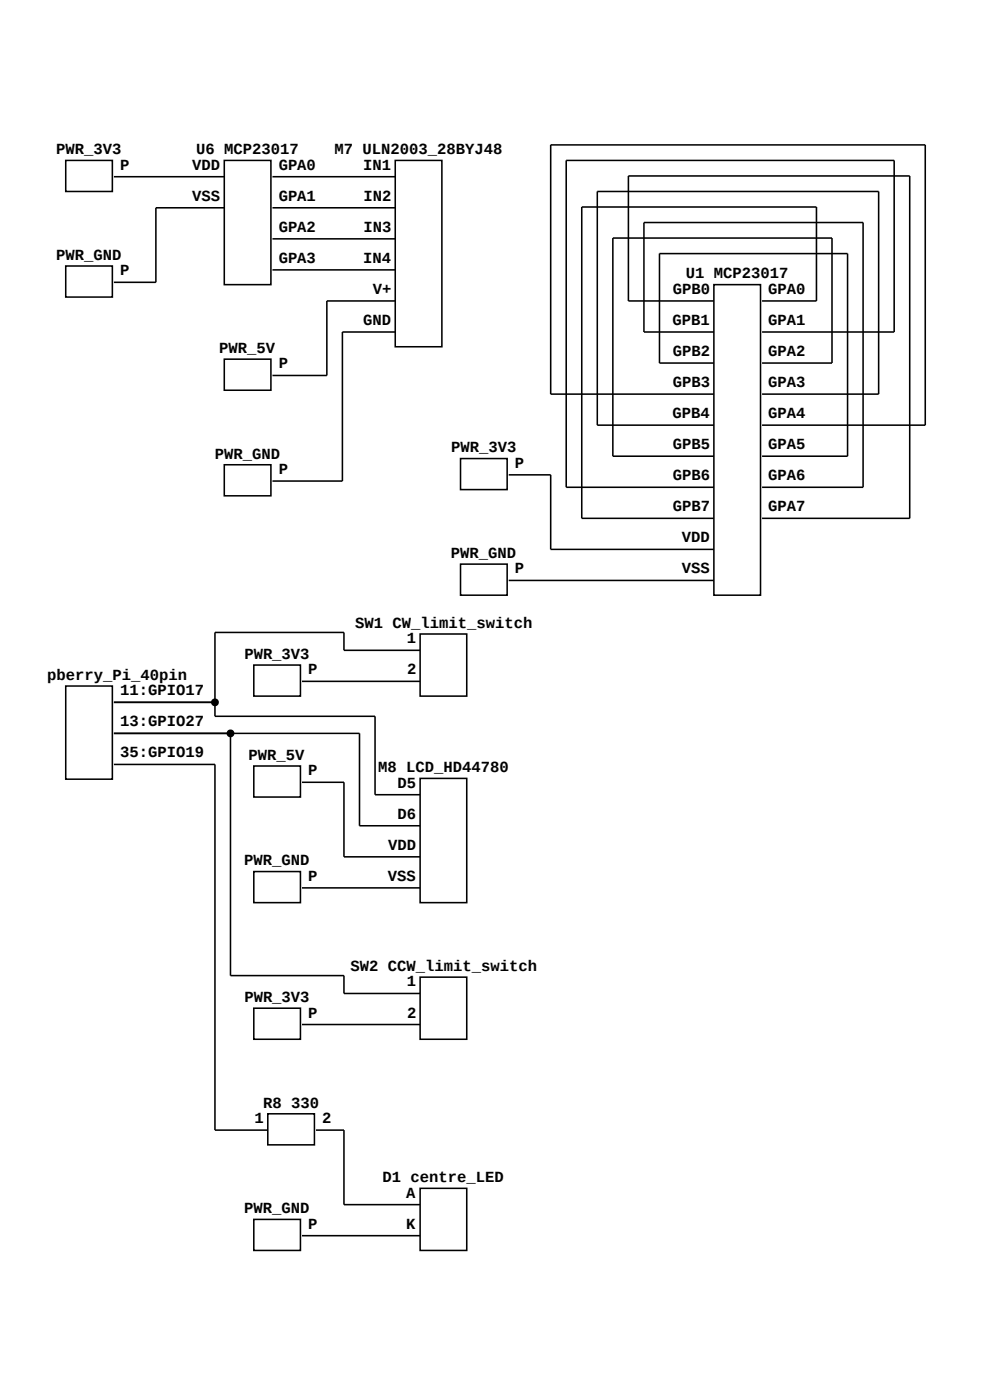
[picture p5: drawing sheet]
<svg xmlns="http://www.w3.org/2000/svg" width="297mm" height="420mm" viewBox="0 0 297 420" stroke-linecap="round" stroke-linejoin="round" font-family="sans-serif">
<g fill="none" stroke="#000" stroke-width=".47">
<path d="M19.7 48.1h14v9.3h-14zM34.1 53h33.1M67.2 48.1h14v37.3h-14zM81.7 53h36.8M118.5 48.1h13.9v55.9h-13.9zM19.7 79.8h14v9.3h-14zM67.2 62.3h-20.5v22.4h-12.6M81.7 62.3h36.8M81.7 71.7h36.8M81.7 81h36.8M118.5 90.3h-20.5v22.3h-16.3M118.5 99.6h-15.9v44.7h-20.9"/>
<path d="M213.9 85.4h14v93.2h-14zM213.9 90.3h-25.6v-37.5h84.3v102.7h-44.2M213.9 99.6h-20.9v-32.8h65.7v79.4h-30.3M228.4 90.3h16.3v-28.2h-70.3v93.4h39.5M228.4 99.6h39.6v-51.5h-98.3v98.1h44.2M67.2 107.8h14v9.3h-14zM213.9 108.9h-16.3v-32.8h56.4v60.8h-25.6M213.9 118.2h-48.9v-74.7h112.3v84h-48.9M228.4 108.9h20.9v-37.5h-65.6v65.5h30.2M228.4 118.2h34.9v-60.8h-84.3v70.1h34.9M67.2 139.4h14v9.3h-14zM138 137.6h14v9.3h-14z"/>
<path d="M152.5 142.5h12.5v22.3h48.9M138 169.2h14v9.4h-14zM152.5 174.1h61.4M76.1 199.5h13.9v9.3h-13.9zM125.9 190.2h14v18.6h-14zM125.9 195.1h-22.8v-5.4h-38.7v25.2h48v23.5h13.5M19.7 205.8h14v28h-14zM34.1 210.7h30.3M90.5 204.4h35.4M34.1 229.3h30.3v109.7h15.9M34.1 220h73.6v27.7h18.2M69.1 220v72.7h34v5.3h22.8"/>
<path d="M76.1 229.8h13.9v9.3h-13.9zM90.5 234.7h12.6v22.3h22.8M125.9 233.5h14v37.3h-14zM76.1 261.5h13.9v9.3h-13.9zM90.5 266.4h35.4M125.9 293.1h14v18.7h-14zM76.1 302.5h13.9v9.3h-13.9zM90.5 307.4h35.4M80.3 334.1h13.9v9.4h-13.9zM94.7 339h8.4v22.4h22.8M125.9 356.5h14v18.6h-14zM76.1 365.8h13.9v9.3h-13.9z"/>
<path d="M90.5 370.7h35.4"/>
</g>
<g fill="#000" stroke="#000" stroke-width=".47">
<circle cx="64.4" cy="210.7" r=".94"/>
<circle cx="69.1" cy="220" r=".94"/>
</g>
<g font-size="4.7">
<text x="16.9" y="46.3">PWR_3V3</text>
<text x="58.8" y="46.3">U6 MCP23017</text>
<text x="100.3" y="46.3">M7 ULN2003_28BYJ48</text>
<text x="36" y="50.9">P</text>
<text x="57.6" y="50.9">VDD</text>
<text x="83.5" y="50.9">GPA0</text>
<text x="108.9" y="50.9">IN1</text>
<text x="57.6" y="60.2">VSS</text>
<text x="83.5" y="60.2">GPA1</text>
<text x="108.9" y="60.2">IN2</text>
<text x="83.5" y="69.6">GPA2</text>
<text x="108.9" y="69.6">IN3</text>
<text x="16.8" y="77.9">PWR_GND</text>
<text x="36" y="82.6">P</text>
<text x="83.5" y="78.9">GPA3</text>
<text x="108.8" y="78.9">IN4</text>
<text x="205.6" y="83.5">U1 MCP23017</text>
<text x="111.7" y="88.2">V+</text>
<text x="201.6" y="88.2">GPB0</text>
<text x="230.3" y="88.2">GPA0</text>
<text x="108.9" y="97.5">GND</text>
<text x="201.6" y="97.5">GPB1</text>
<text x="230.3" y="97.5">GPA1</text>
<text x="65.7" y="105.9">PWR_5V</text>
<text x="201.6" y="106.8">GPB2</text>
<text x="230.3" y="106.8">GPA2</text>
<text x="83.5" y="110.5">P</text>
<text x="201.6" y="116.1">GPB3</text>
<text x="230.3" y="116.1">GPA3</text>
<text x="201.5" y="125.5">GPB4</text>
<text x="230.3" y="125.5">GPA4</text>
<text x="64.4" y="137.6">PWR_GND</text>
<text x="135.2" y="135.7">PWR_3V3</text>
<text x="201.6" y="134.8">GPB5</text>
<text x="230.3" y="134.8">GPA5</text>
<text x="83.5" y="142.2">P</text>
<text x="154.3" y="140.4">P</text>
<text x="201.6" y="144.1">GPB6</text>
<text x="230.3" y="144.1">GPA6</text>
<text x="201.7" y="153.4">GPB7</text>
<text x="230.3" y="153.4">GPA7</text>
<text x="135.2" y="167.4">PWR_GND</text>
<text x="204.3" y="162.7">VDD</text>
<text x="154.3" y="172">P</text>
<text x="204.3" y="172">VSS</text>
<text x="106.4" y="188.3">SW1 CW_limit_switch</text>
<text x="73.2" y="197.7">PWR_3V3</text>
<text x="121.9" y="193">1</text>
<text x="14.1" y="203.9">pberry_Pi_40pin</text>
<text x="92.4" y="202.3">P</text>
<text x="122" y="202.3">2</text>
<text x="36" y="208.6">11:GPIO17</text>
<text x="36" y="217.9">13:GPIO27</text>
<text x="36" y="227.2">35:GPIO19</text>
<text x="74.5" y="227.9">PWR_5V</text>
<text x="92.4" y="232.6">P</text>
<text x="113.4" y="231.7">M8 LCD_HD44780</text>
<text x="119.2" y="236.3">D5</text>
<text x="119.2" y="245.6">D6</text>
<text x="116.3" y="255">VDD</text>
<text x="73.2" y="259.6">PWR_GND</text>
<text x="92.4" y="264.3">P</text>
<text x="116.3" y="264.3">VSS</text>
<text x="105" y="291.3">SW2 CCW_limit_switch</text>
<text x="121.9" y="295.9">1</text>
<text x="73.2" y="300.6">PWR_3V3</text>
<text x="92.4" y="305.3">P</text>
<text x="122" y="305.3">2</text>
<text x="78.8" y="332.3">R8 330</text>
<text x="76.3" y="336.9">1</text>
<text x="96.6" y="336.9">2</text>
<text x="114.7" y="354.6">D1 centre_LED</text>
<text x="121.7" y="359.3">A</text>
<text x="73.2" y="364">PWR_GND</text>
<text x="92.4" y="368.6">P</text>
<text x="121.7" y="368.6">K</text>
</g>
</svg>
